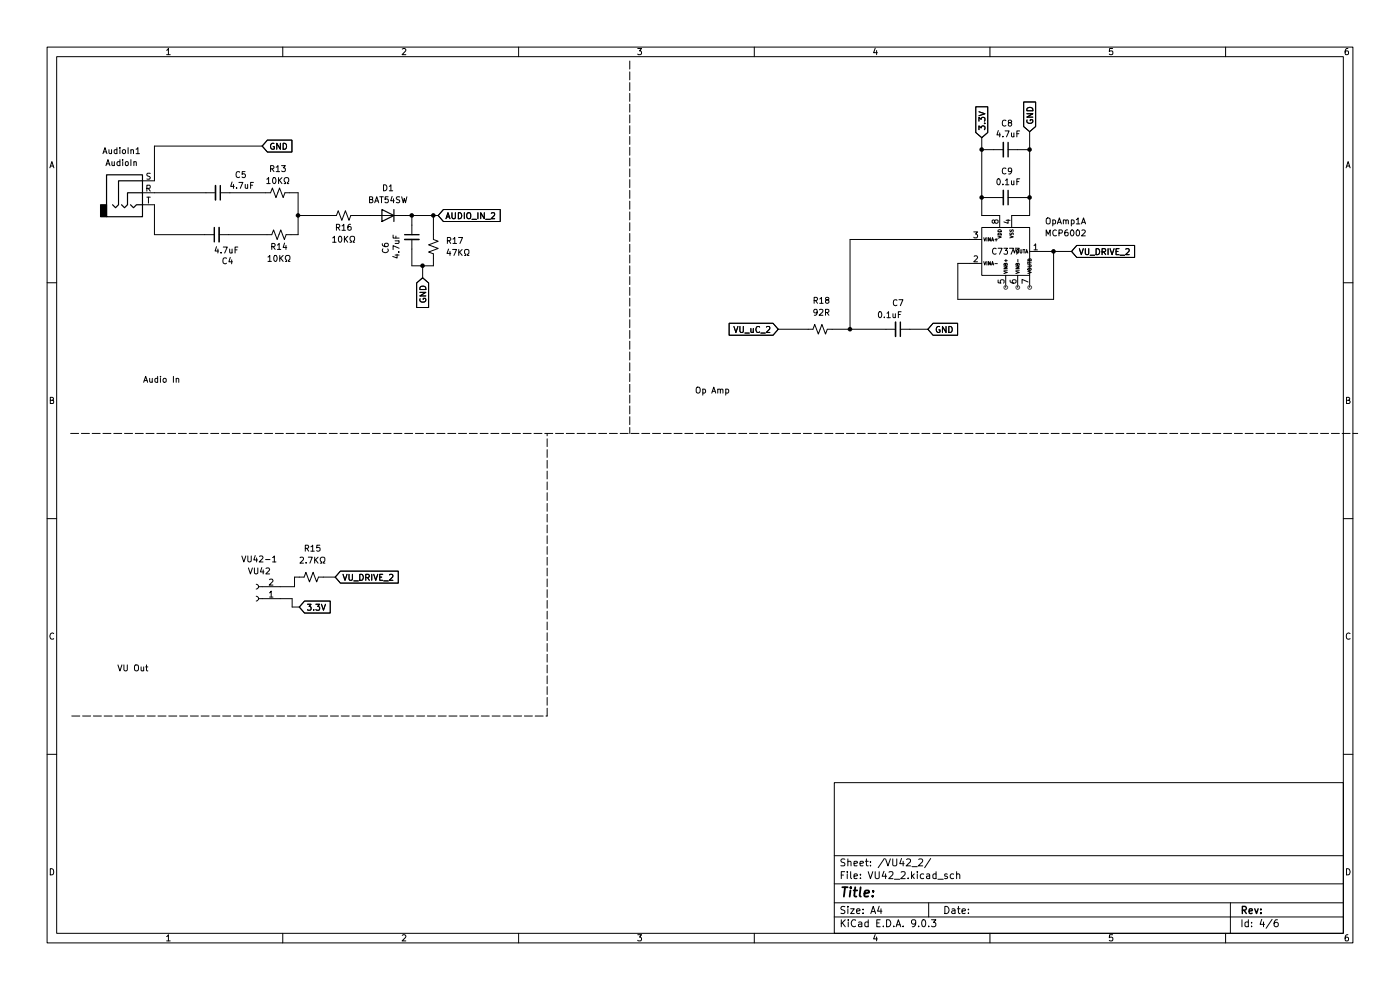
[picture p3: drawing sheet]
(kicad_sch
 (version 20250114)
 (generator "eeschema")
 (generator_version "9.0")
 (paper "A4")
 (lib_symbols
  (symbol "Amplifier_Operational:MCP6002-2"
   (pin_names
    (offset 0.127)) (exclude_from_sim no) (in_bom yes) (on_board yes)
   (property "Reference" "U" (at 3.556 6.604 0) (effects (font (size 1.27 1.27)) (justify left)))
   (property "Value" "MCP6002-2" (at 5.334 -6.604 0) (effects (font (size 1.27 1.27)) (justify left)))
   (property "Footprint" "" (at 0 0 0) (effects (font (size 1.27 1.27)) (hide yes)))
   (property "Datasheet" "http://www.ti.com/lit/ds/symlink/lm358.pdf" (at 0.254 -9.652 0) (effects (font (size 1.27 1.27)) (hide yes)))
   (property "Description" "Dual Operational Amplifiers, DIP-8/SOIC-8/TSSOP-8/VSSOP-8" (at -1.524 13.462 0) (effects (font (size 1.27 1.27)) (hide yes)))
   (property "ki_locked" "" (at 0 0 0) (effects (font (size 1.27 1.27))))
   (symbol "MCP6002-2_1_1"
    (rectangle (start -5.08 5.08) (end 5.08 -5.08) (stroke (width 0) (type default)) (fill (type none)))
    (pin input line (at -7.62 2.54 0) (length 2.54) (name "VINA+" (effects (font (size 0.7 0.7)))) (number "3" (effects (font (size 1.27 1.27)))))
    (pin input line (at -7.62 -2.54 0) (length 2.54) (name "VINA-" (effects (font (size 0.7 0.7)))) (number "2" (effects (font (size 1.27 1.27)))))
    (pin power_in line (at -1.27 7.62 270) (length 2.54) (name "VDD" (effects (font (size 0.7 0.7)))) (number "8" (effects (font (size 1.27 1.27)))))
    (pin input line (at 0 -7.62 90) (length 2.54) (name "VINB+" (effects (font (size 0.7 0.7)))) (number "5" (effects (font (size 1.27 1.27)))))
    (pin power_out line (at 1.27 7.62 270) (length 2.54) (name "VSS" (effects (font (size 0.7 0.7)))) (number "4" (effects (font (size 1.27 1.27)))))
    (pin input line (at 2.54 -7.62 90) (length 2.54) (name "VINB-" (effects (font (size 0.7 0.7)))) (number "6" (effects (font (size 1.27 1.27)))))
    (pin output line (at 5.08 -7.62 90) (length 2.54) (name "VOUTB" (effects (font (size 0.7 0.7)))) (number "7" (effects (font (size 1.27 1.27)))))
    (pin output line (at 7.62 0 180) (length 2.54) (name "VOUTA" (effects (font (size 0.7 0.7)))) (number "1" (effects (font (size 1.27 1.27))))))
   (symbol "MCP6002-2_2_1"
    (polyline (pts (xy -5.08 5.08) (xy 5.08 0) (xy -5.08 -5.08) (xy -5.08 5.08)) (stroke (width 0.254) (type default)) (fill (type background))))
   (embedded_fonts no))
  (symbol "Connector:Conn_01x02_Socket"
   (pin_names
    (offset 1.016) (hide yes)) (exclude_from_sim no) (in_bom yes) (on_board yes)
   (property "Reference" "J" (at 0 2.54 0) (effects (font (size 1.27 1.27))))
   (property "Value" "Conn_01x02_Socket" (at 0 -5.08 0) (effects (font (size 1.27 1.27))))
   (property "Footprint" "" (at 0 0 0) (effects (font (size 1.27 1.27)) (hide yes)))
   (property "Datasheet" "~" (at 0 0 0) (effects (font (size 1.27 1.27)) (hide yes)))
   (property "Description" "Generic connector, single row, 01x02, script generated" (at 0 0 0) (effects (font (size 1.27 1.27)) (hide yes)))
   (property "ki_locked" "" (at 0 0 0) (effects (font (size 1.27 1.27))))
   (symbol "Conn_01x02_Socket_1_1"
    (polyline (pts (xy -1.27 0) (xy -0.508 0)) (stroke (width 0.1524) (type default)) (fill (type none)))
    (polyline (pts (xy -1.27 -2.54) (xy -0.508 -2.54)) (stroke (width 0.1524) (type default)) (fill (type none)))
    (arc (start 0 -0.508) (mid -0.5058 0) (end 0 0.508) (stroke (width 0.1524) (type default)) (fill (type none)))
    (arc (start 0 -3.048) (mid -0.5058 -2.54) (end 0 -2.032) (stroke (width 0.1524) (type default)) (fill (type none)))
    (pin passive line (at -5.08 0 0) (length 3.81) (name "Pin_1" (effects (font (size 1.27 1.27)))) (number "1" (effects (font (size 1.27 1.27)))))
    (pin passive line (at -5.08 -2.54 0) (length 3.81) (name "Pin_2" (effects (font (size 1.27 1.27)))) (number "2" (effects (font (size 1.27 1.27))))))
   (embedded_fonts no))
  (symbol "Connector_Audio:AudioJack3" (exclude_from_sim no) (in_bom yes) (on_board yes)
   (property "Reference" "J" (at 0 8.89 0) (effects (font (size 1.27 1.27))))
   (property "Value" "AudioJack3" (at 0 6.35 0) (effects (font (size 1.27 1.27))))
   (property "Footprint" "" (at 0 0 0) (effects (font (size 1.27 1.27)) (hide yes)))
   (property "Datasheet" "~" (at 0 0 0) (effects (font (size 1.27 1.27)) (hide yes)))
   (property "Description" "Audio Jack, 3 Poles (Stereo / TRS)" (at 0 0 0) (effects (font (size 1.27 1.27)) (hide yes)))
   (symbol "AudioJack3_0_1"
    (rectangle (start -5.08 -5.08) (end -6.35 -2.54) (stroke (width 0.254) (type default)) (fill (type outline)))
    (polyline (pts (xy -1.905 -2.54) (xy -1.27 -3.175) (xy -0.635 -2.54) (xy -0.635 0) (xy 2.54 0)) (stroke (width 0.254) (type default)) (fill (type none)))
    (polyline (pts (xy 0 -2.54) (xy 0.635 -3.175) (xy 1.27 -2.54) (xy 2.54 -2.54)) (stroke (width 0.254) (type default)) (fill (type none)))
    (rectangle (start 2.54 3.81) (end -5.08 -5.08) (stroke (width 0.254) (type default)) (fill (type background)))
    (polyline (pts (xy 2.54 2.54) (xy -2.54 2.54) (xy -2.54 -2.54) (xy -3.175 -3.175) (xy -3.81 -2.54)) (stroke (width 0.254) (type default)) (fill (type none))))
   (symbol "AudioJack3_1_1"
    (pin passive line (at 5.08 2.54 180) (length 2.54) (name "~" (effects (font (size 1.27 1.27)))) (number "S" (effects (font (size 1.27 1.27)))))
    (pin passive line (at 5.08 0 180) (length 2.54) (name "~" (effects (font (size 1.27 1.27)))) (number "R" (effects (font (size 1.27 1.27)))))
    (pin passive line (at 5.08 -2.54 180) (length 2.54) (name "~" (effects (font (size 1.27 1.27)))) (number "T" (effects (font (size 1.27 1.27))))))
   (embedded_fonts no))
  (symbol "Device:C_Small"
   (pin_numbers (hide yes))
   (pin_names
    (offset 0.254) (hide yes)) (exclude_from_sim no) (in_bom yes) (on_board yes)
   (property "Reference" "C" (at 0.254 1.778 0) (effects (font (size 1.27 1.27)) (justify left)))
   (property "Value" "C_Small" (at 0.254 -2.032 0) (effects (font (size 1.27 1.27)) (justify left)))
   (property "Footprint" "" (at 0 0 0) (effects (font (size 1.27 1.27)) (hide yes)))
   (property "Datasheet" "~" (at 0 0 0) (effects (font (size 1.27 1.27)) (hide yes)))
   (property "Description" "Unpolarized capacitor, small symbol" (at 0 0 0) (effects (font (size 1.27 1.27)) (hide yes)))
   (symbol "C_Small_0_1"
    (polyline (pts (xy -1.524 0.508) (xy 1.524 0.508)) (stroke (width 0.3048) (type default)) (fill (type none)))
    (polyline (pts (xy -1.524 -0.508) (xy 1.524 -0.508)) (stroke (width 0.3302) (type default)) (fill (type none))))
   (symbol "C_Small_1_1"
    (pin passive line (at 0 2.54 270) (length 2.032) (name "~" (effects (font (size 1.27 1.27)))) (number "1" (effects (font (size 1.27 1.27)))))
    (pin passive line (at 0 -2.54 90) (length 2.032) (name "~" (effects (font (size 1.27 1.27)))) (number "2" (effects (font (size 1.27 1.27))))))
   (embedded_fonts no))
  (symbol "Device:R_Small_US"
   (pin_numbers (hide yes))
   (pin_names
    (offset 0.254) (hide yes)) (exclude_from_sim no) (in_bom yes) (on_board yes)
   (property "Reference" "R" (at 0.762 0.508 0) (effects (font (size 1.27 1.27)) (justify left)))
   (property "Value" "R_Small_US" (at 0.762 -1.016 0) (effects (font (size 1.27 1.27)) (justify left)))
   (property "Footprint" "" (at 0 0 0) (effects (font (size 1.27 1.27)) (hide yes)))
   (property "Datasheet" "~" (at 0 0 0) (effects (font (size 1.27 1.27)) (hide yes)))
   (property "Description" "Resistor, small US symbol" (at 0 0 0) (effects (font (size 1.27 1.27)) (hide yes)))
   (symbol "R_Small_US_1_1"
    (polyline (pts (xy 0 1.524) (xy 1.016 1.143) (xy 0 0.762) (xy -1.016 0.381) (xy 0 0)) (stroke (width 0) (type default)) (fill (type none)))
    (polyline (pts (xy 0 0) (xy 1.016 -0.381) (xy 0 -0.762) (xy -1.016 -1.143) (xy 0 -1.524)) (stroke (width 0) (type default)) (fill (type none)))
    (pin passive line (at 0 2.54 270) (length 1.016) (name "~" (effects (font (size 1.27 1.27)))) (number "1" (effects (font (size 1.27 1.27)))))
    (pin passive line (at 0 -2.54 90) (length 1.016) (name "~" (effects (font (size 1.27 1.27)))) (number "2" (effects (font (size 1.27 1.27))))))
   (embedded_fonts no))
  (symbol "Diode:1N4148WS"
   (pin_numbers (hide yes))
   (pin_names (hide yes)) (exclude_from_sim no) (in_bom yes) (on_board yes)
   (property "Reference" "D" (at 0 2.54 0) (effects (font (size 1.27 1.27))))
   (property "Value" "1N4148WS" (at 0 -2.54 0) (effects (font (size 1.27 1.27))))
   (property "Footprint" "Diode_SMD:D_SOD-323" (at 0 -4.445 0) (effects (font (size 1.27 1.27)) (hide yes)))
   (property "Datasheet" "https://www.vishay.com/docs/85751/1n4148ws.pdf" (at 0 0 0) (effects (font (size 1.27 1.27)) (hide yes)))
   (property "Description" "75V 0.15A Fast switching Diode, SOD-323" (at 0 0 0) (effects (font (size 1.27 1.27)) (hide yes)))
   (property "Sim.Device" "D" (at 0 0 0) (effects (font (size 1.27 1.27)) (hide yes)))
   (property "Sim.Pins" "1=K 2=A" (at 0 0 0) (effects (font (size 1.27 1.27)) (hide yes)))
   (symbol "1N4148WS_0_1"
    (polyline (pts (xy -1.27 1.27) (xy -1.27 -1.27)) (stroke (width 0.254) (type default)) (fill (type none)))
    (polyline (pts (xy 1.27 1.27) (xy 1.27 -1.27) (xy -1.27 0) (xy 1.27 1.27)) (stroke (width 0.254) (type default)) (fill (type none)))
    (polyline (pts (xy 1.27 0) (xy -1.27 0)) (stroke (width 0) (type default)) (fill (type none))))
   (symbol "1N4148WS_1_1"
    (pin passive line (at -3.81 0 0) (length 2.54) (name "K" (effects (font (size 1.27 1.27)))) (number "1" (effects (font (size 1.27 1.27)))))
    (pin passive line (at 3.81 0 180) (length 2.54) (name "A" (effects (font (size 1.27 1.27)))) (number "2" (effects (font (size 1.27 1.27))))))
   (embedded_fonts no)))
 (text "VU Out"
  (exclude_from_sim no)
  (at 28.194 141.986 0)
  (effects (font (size 1.27 1.27))))
 (text "Op Amp"
  (exclude_from_sim no)
  (at 151.13 83.058 0)
  (effects (font (size 1.27 1.27))))
 (text "Audio In"
  (exclude_from_sim no)
  (at 34.29 80.772 0)
  (effects (font (size 1.27 1.27))))
 (junction
  (at 208.28 41.91)
  (diameter 0)
  (color 0 0 0 0))
 (junction
  (at 87.376 45.72)
  (diameter 0)
  (color 0 0 0 0))
 (junction
  (at 223.52 53.34)
  (diameter 0)
  (color 0 0 0 0))
 (junction
  (at 89.662 56.388)
  (diameter 0)
  (color 0 0 0 0))
 (junction
  (at 180.34 69.85)
  (diameter 0)
  (color 0 0 0 0))
 (junction
  (at 63.246 45.72)
  (diameter 0)
  (color 0 0 0 0))
 (junction
  (at 208.28 31.75)
  (diameter 0)
  (color 0 0 0 0))
 (junction
  (at 218.44 41.91)
  (diameter 0)
  (color 0 0 0 0))
 (junction
  (at 218.44 31.75)
  (diameter 0)
  (color 0 0 0 0))
 (junction
  (at 91.948 45.72)
  (diameter 0)
  (color 0 0 0 0))
 (wire
  (pts (xy 205.74 55.88) (xy 203.2 55.88))
  (stroke (width 0) (type default)))
 (wire
  (pts (xy 193.04 69.85) (xy 196.85 69.85))
  (stroke (width 0) (type default)))
 (wire
  (pts (xy 87.376 52.832) (xy 87.376 56.388))
  (stroke (width 0) (type default)))
 (polyline
  (pts (xy 133.604 12.954) (xy 133.604 91.948))
  (stroke (width 0) (type dash)))
 (wire
  (pts (xy 48.768 40.894) (xy 56.388 40.894))
  (stroke (width 0) (type default)))
 (wire
  (pts (xy 48.514 49.784) (xy 56.642 49.784))
  (stroke (width 0) (type default)))
 (wire
  (pts (xy 218.44 31.75) (xy 215.9 31.75))
  (stroke (width 0) (type default)))
 (wire
  (pts (xy 203.2 63.5) (xy 223.52 63.5))
  (stroke (width 0) (type default)))
 (wire
  (pts (xy 215.9 41.91) (xy 218.44 41.91))
  (stroke (width 0) (type default)))
 (wire
  (pts (xy 32.766 38.354) (xy 32.766 30.988))
  (stroke (width 0) (type default)))
 (wire
  (pts (xy 91.948 45.72) (xy 91.948 49.784))
  (stroke (width 0) (type default)))
 (wire
  (pts (xy 63.246 45.72) (xy 70.358 45.72))
  (stroke (width 0) (type default)))
 (polyline
  (pts (xy 15.24 151.892) (xy 116.078 151.892))
  (stroke (width 0) (type dash)))
 (wire
  (pts (xy 63.246 45.72) (xy 63.246 40.894))
  (stroke (width 0) (type default)))
 (wire
  (pts (xy 61.976 128.778) (xy 63.5 128.778))
  (stroke (width 0) (type default)))
 (wire
  (pts (xy 61.722 49.784) (xy 63.246 49.784))
  (stroke (width 0) (type default)))
 (wire
  (pts (xy 62.484 122.428) (xy 63.5 122.428))
  (stroke (width 0) (type default)))
 (wire
  (pts (xy 176.53 69.85) (xy 180.34 69.85))
  (stroke (width 0) (type default)))
 (wire
  (pts (xy 63.246 40.894) (xy 61.468 40.894))
  (stroke (width 0) (type default)))
 (wire
  (pts (xy 218.44 45.72) (xy 218.44 41.91))
  (stroke (width 0) (type default)))
 (wire
  (pts (xy 208.28 45.72) (xy 212.09 45.72))
  (stroke (width 0) (type default)))
 (wire
  (pts (xy 208.28 29.21) (xy 208.28 31.75))
  (stroke (width 0) (type default)))
 (wire
  (pts (xy 91.948 45.72) (xy 92.964 45.72))
  (stroke (width 0) (type default)))
 (wire
  (pts (xy 180.34 69.85) (xy 187.96 69.85))
  (stroke (width 0) (type default)))
 (wire
  (pts (xy 61.976 128.778) (xy 61.976 127))
  (stroke (width 0) (type default)))
 (wire
  (pts (xy 180.34 50.8) (xy 205.74 50.8))
  (stroke (width 0) (type default)))
 (polyline
  (pts (xy 116.078 151.892) (xy 116.078 91.948))
  (stroke (width 0) (type dash)))
 (wire
  (pts (xy 208.28 41.91) (xy 210.82 41.91))
  (stroke (width 0) (type default)))
 (wire
  (pts (xy 165.1 69.85) (xy 171.45 69.85))
  (stroke (width 0) (type default)))
 (wire
  (pts (xy 78.486 45.72) (xy 75.438 45.72))
  (stroke (width 0) (type default)))
 (wire
  (pts (xy 208.28 31.75) (xy 208.28 41.91))
  (stroke (width 0) (type default)))
 (wire
  (pts (xy 61.976 127) (xy 59.436 127))
  (stroke (width 0) (type default)))
 (wire
  (pts (xy 87.376 56.388) (xy 89.662 56.388))
  (stroke (width 0) (type default)))
 (wire
  (pts (xy 63.246 49.784) (xy 63.246 45.72))
  (stroke (width 0) (type default)))
 (wire
  (pts (xy 218.44 41.91) (xy 218.44 31.75))
  (stroke (width 0) (type default)))
 (wire
  (pts (xy 68.58 122.428) (xy 71.12 122.428))
  (stroke (width 0) (type default)))
 (wire
  (pts (xy 62.484 122.428) (xy 62.484 124.46))
  (stroke (width 0) (type default)))
 (wire
  (pts (xy 214.63 45.72) (xy 218.44 45.72))
  (stroke (width 0) (type default)))
 (wire
  (pts (xy 86.106 45.72) (xy 87.376 45.72))
  (stroke (width 0) (type default)))
 (wire
  (pts (xy 91.948 56.388) (xy 89.662 56.388))
  (stroke (width 0) (type default)))
 (wire
  (pts (xy 87.376 45.72) (xy 87.376 47.752))
  (stroke (width 0) (type default)))
 (wire
  (pts (xy 32.766 30.988) (xy 55.626 30.988))
  (stroke (width 0) (type default)))
 (wire
  (pts (xy 62.484 124.46) (xy 59.436 124.46))
  (stroke (width 0) (type default)))
 (wire
  (pts (xy 220.98 53.34) (xy 223.52 53.34))
  (stroke (width 0) (type default)))
 (wire
  (pts (xy 32.766 40.894) (xy 43.688 40.894))
  (stroke (width 0) (type default)))
 (wire
  (pts (xy 32.766 49.784) (xy 43.434 49.784))
  (stroke (width 0) (type default)))
 (wire
  (pts (xy 203.2 55.88) (xy 203.2 63.5))
  (stroke (width 0) (type default)))
 (wire
  (pts (xy 223.52 53.34) (xy 227.33 53.34))
  (stroke (width 0) (type default)))
 (wire
  (pts (xy 91.948 54.864) (xy 91.948 56.388))
  (stroke (width 0) (type default)))
 (wire
  (pts (xy 89.662 56.388) (xy 89.662 58.928))
  (stroke (width 0) (type default)))
 (wire
  (pts (xy 32.766 43.434) (xy 32.766 49.784))
  (stroke (width 0) (type default)))
 (wire
  (pts (xy 223.52 63.5) (xy 223.52 53.34))
  (stroke (width 0) (type default)))
 (wire
  (pts (xy 87.376 45.72) (xy 91.948 45.72))
  (stroke (width 0) (type default)))
 (polyline
  (pts (xy 14.986 91.948) (xy 288.036 91.948))
  (stroke (width 0) (type dash)))
 (wire
  (pts (xy 208.28 41.91) (xy 208.28 45.72))
  (stroke (width 0) (type default)))
 (wire
  (pts (xy 218.44 27.94) (xy 218.44 31.75))
  (stroke (width 0) (type default)))
 (wire
  (pts (xy 208.28 31.75) (xy 210.82 31.75))
  (stroke (width 0) (type default)))
 (wire
  (pts (xy 180.34 50.8) (xy 180.34 69.85))
  (stroke (width 0) (type default)))
 (global_label "GND"
  (shape input)
  (at 196.85 69.85 0)
  (fields_autoplaced yes)
  (effects (font (size 1.27 1.27)) (justify left))
  (property "Intersheetrefs" "${INTERSHEET_REFS}" (at 203.7057 69.85 0) (effects (font (size 1.27 1.27)) (justify left) (hide yes))))
 (global_label "3.3V"
  (shape input)
  (at 63.5 128.778 0)
  (fields_autoplaced yes)
  (effects (font (size 1.27 1.27)) (justify left))
  (property "Intersheetrefs" "${INTERSHEET_REFS}" (at 70.5976 128.778 0) (effects (font (size 1.27 1.27)) (justify left) (hide yes))))
 (global_label "3.3V"
  (shape input)
  (at 208.28 29.21 90)
  (fields_autoplaced yes)
  (effects (font (size 1.27 1.27)) (justify left))
  (property "Intersheetrefs" "${INTERSHEET_REFS}" (at 208.28 22.1124 90) (effects (font (size 1.27 1.27)) (justify left) (hide yes))))
 (global_label "GND"
  (shape input)
  (at 55.626 30.988 0)
  (fields_autoplaced yes)
  (effects (font (size 1.27 1.27)) (justify left))
  (property "Intersheetrefs" "${INTERSHEET_REFS}" (at 62.4817 30.988 0) (effects (font (size 1.27 1.27)) (justify left) (hide yes))))
 (global_label "AUDIO_IN_2"
  (shape input)
  (at 92.964 45.72 0)
  (fields_autoplaced yes)
  (effects (font (size 1.27 1.27)) (justify left))
  (property "Intersheetrefs" "${INTERSHEET_REFS}" (at 106.6536 45.72 0) (effects (font (size 1.27 1.27)) (justify left) (hide yes))))
 (global_label "GND"
  (shape input)
  (at 89.662 58.928 270)
  (fields_autoplaced yes)
  (effects (font (size 1.27 1.27)) (justify right))
  (property "Intersheetrefs" "${INTERSHEET_REFS}" (at 89.662 65.7837 90) (effects (font (size 1.27 1.27)) (justify right) (hide yes))))
 (global_label "VU_DRIVE_2"
  (shape input)
  (at 227.33 53.34 0)
  (fields_autoplaced yes)
  (effects (font (size 1.27 1.27)) (justify left))
  (property "Intersheetrefs" "${INTERSHEET_REFS}" (at 241.2614 53.34 0) (effects (font (size 1.27 1.27)) (justify left) (hide yes))))
 (global_label "VU_uC_2"
  (shape input)
  (at 165.1 69.85 180)
  (fields_autoplaced yes)
  (effects (font (size 1.27 1.27)) (justify right))
  (property "Intersheetrefs" "${INTERSHEET_REFS}" (at 154.132 69.85 0) (effects (font (size 1.27 1.27)) (justify right) (hide yes))))
 (global_label "GND"
  (shape input)
  (at 218.44 27.94 90)
  (fields_autoplaced yes)
  (effects (font (size 1.27 1.27)) (justify left))
  (property "Intersheetrefs" "${INTERSHEET_REFS}" (at 218.44 21.0843 90) (effects (font (size 1.27 1.27)) (justify left) (hide yes))))
 (global_label "VU_DRIVE_2"
  (shape input)
  (at 71.12 122.428 0)
  (fields_autoplaced yes)
  (effects (font (size 1.27 1.27)) (justify left))
  (property "Intersheetrefs" "${INTERSHEET_REFS}" (at 85.0514 122.428 0) (effects (font (size 1.27 1.27)) (justify left) (hide yes))))
 (symbol
  (lib_id "Diode:1N4148WS")
  (at 82.296 45.72 180)
  (unit 1)
  (exclude_from_sim no)
  (in_bom yes)
  (on_board yes)
  (dnp no)
  (fields_autoplaced yes)
  (property "Reference" "D1" (at 82.296 39.878 0) (effects (font (size 1.27 1.27))))
  (property "Value" "BAT54SW" (at 82.296 42.418 0) (effects (font (size 1.27 1.27))))
  (property "Footprint" "Diode_SMD:D_SOD-323" (at 82.296 41.275 0) (effects (font (size 1.27 1.27)) (hide yes)))
  (property "Datasheet" "https://www.vishay.com/docs/85751/1n4148ws.pdf" (at 82.296 45.72 0) (effects (font (size 1.27 1.27)) (hide yes)))
  (property "Description" "75V 0.15A Fast switching Diode, SOD-323" (at 82.296 45.72 0) (effects (font (size 1.27 1.27)) (hide yes)))
  (property "Sim.Device" "D" (at 82.296 45.72 0) (effects (font (size 1.27 1.27)) (hide yes)))
  (property "Sim.Pins" "1=K 2=A" (at 82.296 45.72 0) (effects (font (size 1.27 1.27)) (hide yes)))
  (property "LCSC Part Number" "C27636114" (at 82.296 45.72 0) (effects (font (size 1.27 1.27)) (hide yes)))
  (pin "1")
  (pin "2"))
 (symbol
  (lib_id "Device:R_Small_US")
  (at 66.04 122.428 270)
  (unit 1)
  (exclude_from_sim no)
  (in_bom yes)
  (on_board yes)
  (dnp no)
  (property "Reference" "R15" (at 66.294 116.332 90) (effects (font (size 1.27 1.27))))
  (property "Value" "2.7KΩ" (at 66.294 118.872 90) (effects (font (size 1.27 1.27))))
  (property "Footprint" "Resistor_SMD:R_0603_1608Metric" (at 66.04 122.428 0) (effects (font (size 1.27 1.27)) (hide yes)))
  (property "Datasheet" "~" (at 66.04 122.428 0) (effects (font (size 1.27 1.27)) (hide yes)))
  (property "Description" "Resistor, small US symbol" (at 66.04 122.428 0) (effects (font (size 1.27 1.27)) (hide yes)))
  (property "LCSC Part Number" "C13167" (at 66.04 122.428 0) (effects (font (size 1.27 1.27)) (hide yes)))
  (pin "1")
  (pin "2"))
 (symbol
  (lib_id "Device:R_Small_US")
  (at 91.948 52.324 180)
  (unit 1)
  (exclude_from_sim no)
  (in_bom yes)
  (on_board yes)
  (dnp no)
  (fields_autoplaced yes)
  (property "Reference" "R17" (at 94.488 51.0539 0) (effects (font (size 1.27 1.27)) (justify right)))
  (property "Value" "47KΩ" (at 94.488 53.5939 0) (effects (font (size 1.27 1.27)) (justify right)))
  (property "Footprint" "Resistor_SMD:R_0402_1005Metric" (at 91.948 52.324 0) (effects (font (size 1.27 1.27)) (hide yes)))
  (property "Datasheet" "~" (at 91.948 52.324 0) (effects (font (size 1.27 1.27)) (hide yes)))
  (property "Description" "Resistor, small US symbol" (at 91.948 52.324 0) (effects (font (size 1.27 1.27)) (hide yes)))
  (property "LCSC Part Number" "C25792" (at 91.948 52.324 0) (effects (font (size 1.27 1.27)) (hide yes)))
  (pin "1")
  (pin "2"))
 (symbol
  (lib_id "Device:C_Small")
  (at 87.376 50.292 0)
  (unit 1)
  (exclude_from_sim no)
  (in_bom yes)
  (on_board yes)
  (dnp no)
  (property "Reference" "C6" (at 81.788 52.578 90) (effects (font (size 1.27 1.27))))
  (property "Value" "4.7uF" (at 84.074 52.324 90) (effects (font (size 1.27 1.27))))
  (property "Footprint" "Capacitor_SMD:C_0402_1005Metric" (at 87.376 50.292 0) (effects (font (size 1.27 1.27)) (hide yes)))
  (property "Datasheet" "~" (at 87.376 50.292 0) (effects (font (size 1.27 1.27)) (hide yes)))
  (property "Description" "Unpolarized capacitor, small symbol" (at 87.376 50.292 0) (effects (font (size 1.27 1.27)) (hide yes)))
  (property "LCSC Part Number" "C23733" (at 87.376 50.292 0) (effects (font (size 1.27 1.27)) (hide yes)))
  (pin "1")
  (pin "2"))
 (symbol
  (lib_id "Amplifier_Operational:MCP6002-2")
  (at 213.36 53.34 0)
  (unit 1)
  (exclude_from_sim no)
  (in_bom yes)
  (on_board yes)
  (dnp no)
  (fields_autoplaced yes)
  (property "Reference" "OpAmp1" (at 226.06 46.9198 0) (effects (font (size 1.27 1.27))))
  (property "Value" "MCP6002" (at 226.06 49.4598 0) (effects (font (size 1.27 1.27))))
  (property "Footprint" "Package_SO:SOIC-8_3.9x4.9mm_P1.27mm" (at 213.36 53.34 0) (effects (font (size 1.27 1.27)) (hide yes)))
  (property "Datasheet" "http://www.ti.com/lit/ds/symlink/lm358.pdf" (at 213.614 62.992 0) (effects (font (size 1.27 1.27)) (hide yes)))
  (property "Description" "Dual Operational Amplifiers, DIP-8/SOIC-8/TSSOP-8/VSSOP-8" (at 211.836 39.878 0) (effects (font (size 1.27 1.27)) (hide yes)))
  (property "LCSC Part Number" "C7377" (at 213.36 53.34 0) (effects (font (size 1.27 1.27))))
  (pin "8")
  (pin "6")
  (pin "7")
  (pin "4")
  (pin "3")
  (pin "2")
  (pin "5")
  (pin "1"))
 (symbol
  (lib_id "Device:C_Small")
  (at 45.974 49.784 90)
  (unit 1)
  (exclude_from_sim no)
  (in_bom yes)
  (on_board yes)
  (dnp no)
  (property "Reference" "C4" (at 48.26 55.372 90) (effects (font (size 1.27 1.27))))
  (property "Value" "4.7uF" (at 48.006 53.086 90) (effects (font (size 1.27 1.27))))
  (property "Footprint" "Capacitor_SMD:C_0402_1005Metric" (at 45.974 49.784 0) (effects (font (size 1.27 1.27)) (hide yes)))
  (property "Datasheet" "~" (at 45.974 49.784 0) (effects (font (size 1.27 1.27)) (hide yes)))
  (property "Description" "Unpolarized capacitor, small symbol" (at 45.974 49.784 0) (effects (font (size 1.27 1.27)) (hide yes)))
  (property "LCSC Part Number" "C23733" (at 45.974 49.784 0) (effects (font (size 1.27 1.27)) (hide yes)))
  (pin "1")
  (pin "2"))
 (symbol
  (lib_id "Device:R_Small_US")
  (at 58.928 40.894 270)
  (unit 1)
  (exclude_from_sim no)
  (in_bom yes)
  (on_board yes)
  (dnp no)
  (property "Reference" "R13" (at 58.928 35.814 90) (effects (font (size 1.27 1.27))))
  (property "Value" "10KΩ" (at 58.928 38.354 90) (effects (font (size 1.27 1.27))))
  (property "Footprint" "Resistor_SMD:R_0402_1005Metric" (at 58.928 40.894 0) (effects (font (size 1.27 1.27)) (hide yes)))
  (property "Datasheet" "~" (at 58.928 40.894 0) (effects (font (size 1.27 1.27)) (hide yes)))
  (property "Description" "Resistor, small US symbol" (at 58.928 40.894 0) (effects (font (size 1.27 1.27)) (hide yes)))
  (property "LCSC Part Number" "C25744" (at 58.928 40.894 0) (effects (font (size 1.27 1.27)) (hide yes)))
  (pin "1")
  (pin "2"))
 (symbol
  (lib_id "Device:C_Small")
  (at 213.36 31.75 270)
  (unit 1)
  (exclude_from_sim no)
  (in_bom yes)
  (on_board yes)
  (dnp no)
  (property "Reference" "C8" (at 213.614 26.162 90) (effects (font (size 1.27 1.27))))
  (property "Value" "4.7uF" (at 213.868 28.448 90) (effects (font (size 1.27 1.27))))
  (property "Footprint" "Capacitor_SMD:C_0402_1005Metric" (at 213.36 31.75 0) (effects (font (size 1.27 1.27)) (hide yes)))
  (property "Datasheet" "~" (at 213.36 31.75 0) (effects (font (size 1.27 1.27)) (hide yes)))
  (property "Description" "Unpolarized capacitor, small symbol" (at 213.36 31.75 0) (effects (font (size 1.27 1.27)) (hide yes)))
  (property "LCSC Part Number" "C23733" (at 213.36 31.75 0) (effects (font (size 1.27 1.27)) (hide yes)))
  (pin "1")
  (pin "2"))
 (symbol
  (lib_id "Device:R_Small_US")
  (at 173.99 69.85 270)
  (unit 1)
  (exclude_from_sim no)
  (in_bom yes)
  (on_board yes)
  (dnp no)
  (property "Reference" "R18" (at 174.244 63.754 90) (effects (font (size 1.27 1.27))))
  (property "Value" "92R" (at 174.244 66.294 90) (effects (font (size 1.27 1.27))))
  (property "Footprint" "Resistor_SMD:R_0402_1005Metric" (at 173.99 69.85 0) (effects (font (size 1.27 1.27)) (hide yes)))
  (property "Datasheet" "~" (at 173.99 69.85 0) (effects (font (size 1.27 1.27)) (hide yes)))
  (property "Description" "Resistor, small US symbol" (at 173.99 69.85 0) (effects (font (size 1.27 1.27)) (hide yes)))
  (property "LCSC Part Number" "" (at 173.99 69.85 0) (effects (font (size 1.27 1.27)) (hide yes)))
  (pin "1")
  (pin "2"))
 (symbol
  (lib_id "Device:R_Small_US")
  (at 59.182 49.784 270)
  (unit 1)
  (exclude_from_sim no)
  (in_bom yes)
  (on_board yes)
  (dnp no)
  (property "Reference" "R14" (at 59.182 52.324 90) (effects (font (size 1.27 1.27))))
  (property "Value" "10KΩ" (at 59.182 54.864 90) (effects (font (size 1.27 1.27))))
  (property "Footprint" "Resistor_SMD:R_0402_1005Metric" (at 59.182 49.784 0) (effects (font (size 1.27 1.27)) (hide yes)))
  (property "Datasheet" "~" (at 59.182 49.784 0) (effects (font (size 1.27 1.27)) (hide yes)))
  (property "Description" "Resistor, small US symbol" (at 59.182 49.784 0) (effects (font (size 1.27 1.27)) (hide yes)))
  (property "LCSC Part Number" "C25744" (at 59.182 49.784 0) (effects (font (size 1.27 1.27)) (hide yes)))
  (pin "1")
  (pin "2"))
 (symbol
  (lib_id "Connector_Audio:AudioJack3")
  (at 27.686 40.894 0)
  (unit 1)
  (exclude_from_sim no)
  (in_bom yes)
  (on_board yes)
  (dnp no)
  (fields_autoplaced yes)
  (property "Reference" "AudioIn1" (at 25.781 32.004 0) (effects (font (size 1.27 1.27))))
  (property "Value" "AudioIn" (at 25.781 34.544 0) (effects (font (size 1.27 1.27))))
  (property "Footprint" "Connector_Audio:Jack_3.5mm_PJ320D_Horizontal" (at 27.686 40.894 0) (effects (font (size 1.27 1.27)) (hide yes)))
  (property "Datasheet" "~" (at 27.686 40.894 0) (effects (font (size 1.27 1.27)) (hide yes)))
  (property "Description" "Audio Jack, 3 Poles (Stereo / TRS)" (at 27.686 40.894 0) (effects (font (size 1.27 1.27)) (hide yes)))
  (property "LCSC Part Number" "C22459515" (at 27.686 40.894 0) (effects (font (size 1.27 1.27)) (hide yes)))
  (pin "R")
  (pin "S")
  (pin "T"))
 (symbol
  (lib_id "Device:C_Small")
  (at 190.5 69.85 270)
  (unit 1)
  (exclude_from_sim no)
  (in_bom yes)
  (on_board yes)
  (dnp no)
  (property "Reference" "C7" (at 190.5 64.262 90) (effects (font (size 1.27 1.27))))
  (property "Value" "0.1uF" (at 188.722 66.802 90) (effects (font (size 1.27 1.27))))
  (property "Footprint" "Capacitor_SMD:C_0402_1005Metric" (at 190.5 69.85 0) (effects (font (size 1.27 1.27)) (hide yes)))
  (property "Datasheet" "~" (at 190.5 69.85 0) (effects (font (size 1.27 1.27)) (hide yes)))
  (property "Description" "Unpolarized capacitor, small symbol" (at 190.5 69.85 0) (effects (font (size 1.27 1.27)) (hide yes)))
  (property "LCSC Part Number" "" (at 190.5 69.85 0) (effects (font (size 1.27 1.27)) (hide yes)))
  (pin "1")
  (pin "2"))
 (symbol
  (lib_id "Connector:Conn_01x02_Socket")
  (at 54.356 127 180)
  (unit 1)
  (exclude_from_sim no)
  (in_bom yes)
  (on_board yes)
  (dnp no)
  (fields_autoplaced yes)
  (property "Reference" "VU42-1" (at 54.991 118.618 0) (effects (font (size 1.27 1.27))))
  (property "Value" "VU42" (at 54.991 121.158 0) (effects (font (size 1.27 1.27))))
  (property "Footprint" "Connector_PinSocket_2.54mm:PinSocket_1x02_P2.54mm_Vertical" (at 54.356 127 0) (effects (font (size 1.27 1.27)) (hide yes)))
  (property "Datasheet" "~" (at 54.356 127 0) (effects (font (size 1.27 1.27)) (hide yes)))
  (property "Description" "Generic connector, single row, 01x02, script generated" (at 54.356 127 0) (effects (font (size 1.27 1.27)) (hide yes)))
  (pin "2")
  (pin "1"))
 (symbol
  (lib_id "Device:C_Small")
  (at 46.228 40.894 270)
  (unit 1)
  (exclude_from_sim no)
  (in_bom yes)
  (on_board yes)
  (dnp no)
  (property "Reference" "C5" (at 51.054 37.084 90) (effects (font (size 1.27 1.27))))
  (property "Value" "4.7uF" (at 51.308 39.37 90) (effects (font (size 1.27 1.27))))
  (property "Footprint" "Capacitor_SMD:C_0402_1005Metric" (at 46.228 40.894 0) (effects (font (size 1.27 1.27)) (hide yes)))
  (property "Datasheet" "~" (at 46.228 40.894 0) (effects (font (size 1.27 1.27)) (hide yes)))
  (property "Description" "Unpolarized capacitor, small symbol" (at 46.228 40.894 0) (effects (font (size 1.27 1.27)) (hide yes)))
  (property "LCSC Part Number" "C23733" (at 46.228 40.894 0) (effects (font (size 1.27 1.27)) (hide yes)))
  (pin "1")
  (pin "2"))
 (symbol
  (lib_id "Device:R_Small_US")
  (at 72.898 45.72 270)
  (unit 1)
  (exclude_from_sim no)
  (in_bom yes)
  (on_board yes)
  (dnp no)
  (property "Reference" "R16" (at 72.898 48.26 90) (effects (font (size 1.27 1.27))))
  (property "Value" "10KΩ" (at 72.898 50.8 90) (effects (font (size 1.27 1.27))))
  (property "Footprint" "Resistor_SMD:R_0402_1005Metric" (at 72.898 45.72 0) (effects (font (size 1.27 1.27)) (hide yes)))
  (property "Datasheet" "~" (at 72.898 45.72 0) (effects (font (size 1.27 1.27)) (hide yes)))
  (property "Description" "Resistor, small US symbol" (at 72.898 45.72 0) (effects (font (size 1.27 1.27)) (hide yes)))
  (property "LCSC Part Number" "C25744" (at 72.898 45.72 0) (effects (font (size 1.27 1.27)) (hide yes)))
  (pin "1")
  (pin "2"))
 (symbol
  (lib_id "Device:C_Small")
  (at 213.36 41.91 270)
  (unit 1)
  (exclude_from_sim no)
  (in_bom yes)
  (on_board yes)
  (dnp no)
  (property "Reference" "C9" (at 213.614 36.322 90) (effects (font (size 1.27 1.27))))
  (property "Value" "0.1uF" (at 213.868 38.608 90) (effects (font (size 1.27 1.27))))
  (property "Footprint" "Capacitor_SMD:C_0402_1005Metric" (at 213.36 41.91 0) (effects (font (size 1.27 1.27)) (hide yes)))
  (property "Datasheet" "~" (at 213.36 41.91 0) (effects (font (size 1.27 1.27)) (hide yes)))
  (property "Description" "Unpolarized capacitor, small symbol" (at 213.36 41.91 0) (effects (font (size 1.27 1.27)) (hide yes)))
  (property "LCSC Part Number" "C1525" (at 213.36 41.91 0) (effects (font (size 1.27 1.27)) (hide yes)))
  (pin "1")
  (pin "2")))
